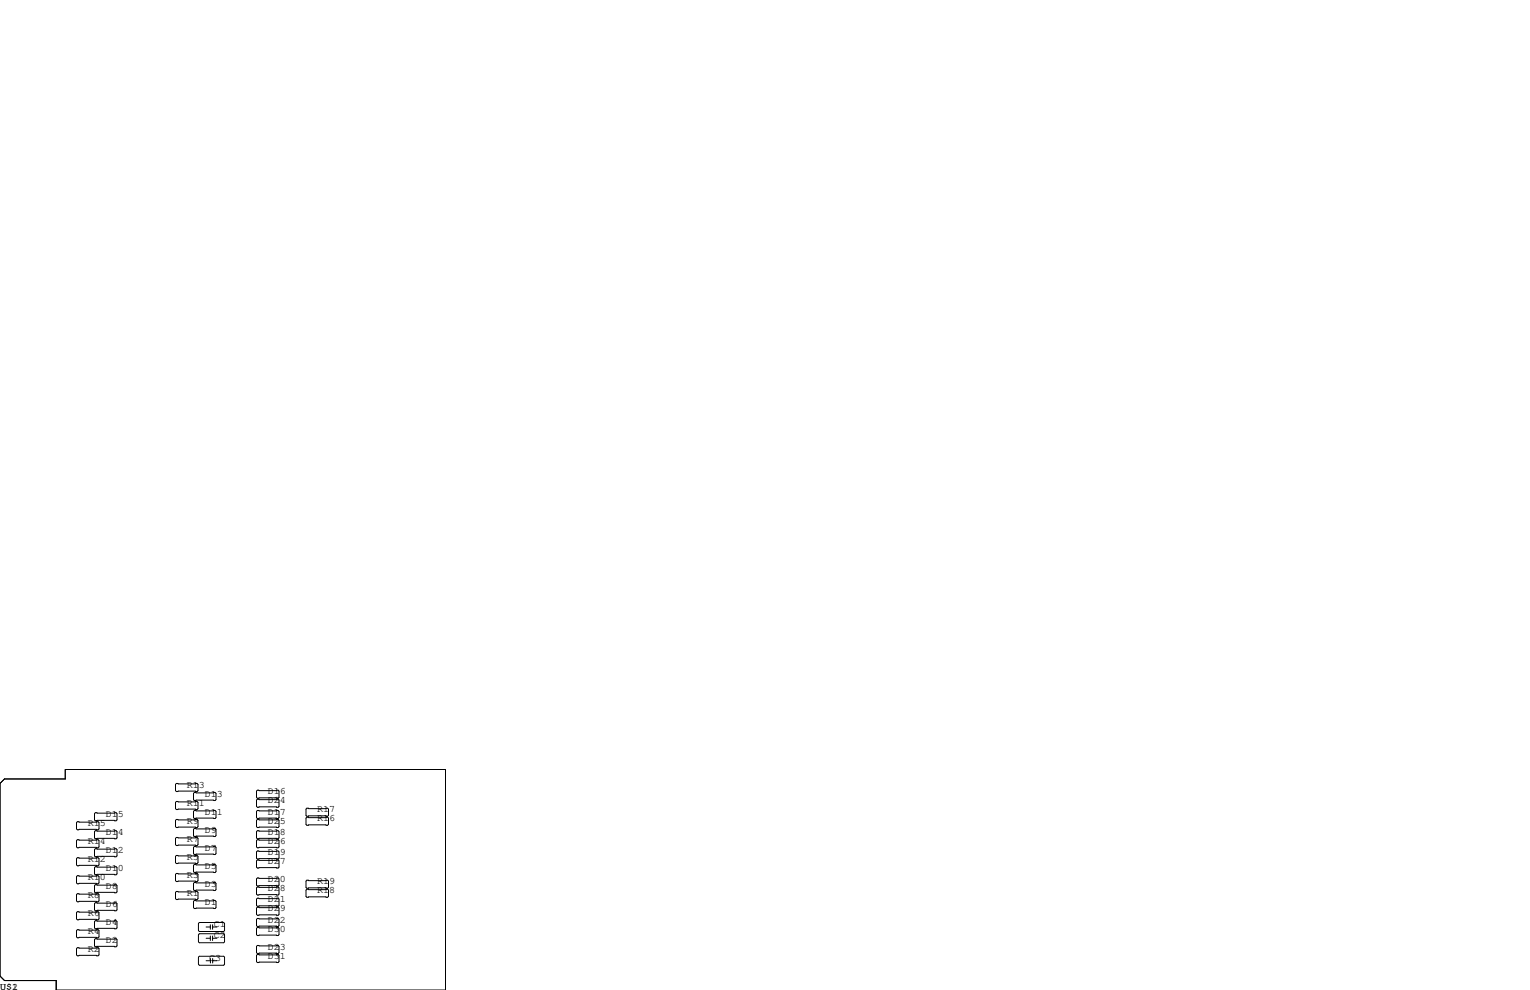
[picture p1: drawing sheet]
<svg xmlns="http://www.w3.org/2000/svg" width="432mm" height="279mm" viewBox="0 0 432 279" stroke-linecap="round" stroke-linejoin="round" font-family="sans-serif">
<g fill="none" stroke="#000" stroke-width=".28">
<path d="M0 221.1l1.3-1.3h17.1v-2.6h107.3v62.2h-109.8v-2.7h-14.6l-1.3-1.2zM21.8 231.9h5.9l.2 .3v1.7l-.2 .3h-5.9l-.2-.3v-1.7zM21.8 237h5.9l.2 .2v1.8l-.2 .3h-5.9l-.2-.3v-1.8zM26.9 229.4h5.9l.2 .2v1.8l-.2 .2h-5.9l-.2-.2v-1.8zM26.9 234.4h5.9l.2 .3v1.8l-.2 .2h-5.9l-.2-.2v-1.8zM26.9 239.5h5.9l.2 .3v1.8l-.2 .2h-5.9l-.2-.2v-1.8zM49.8 221.1h5.8l.3 .3v1.7l-.3 .3h-5.8l-.3-.3v-1.7zM49.8 226.2h5.8l.3 .2v1.8l-.3 .3h-5.8l-.3-.3v-1.8zM49.8 231.3h5.8l.3 .2v1.8l-.3 .3h-5.8l-.3-.3v-1.8zM49.8 236.3h5.8l.3 .3v1.8l-.3 .2h-5.8l-.3-.2v-1.8zM54.9 223.6h5.8l.3 .3v1.8l-.3 .2h-5.8l-.3-.2v-1.8zM54.9 228.7h5.8l.3 .3v1.8l-.3 .2h-5.8l-.3-.2v-1.8z"/>
<path d="M54.9 233.8h5.8l.3 .3v1.7l-.3 .3h-5.8l-.3-.3v-1.7zM54.9 238.9h5.8l.3 .2v1.8l-.3 .3h-5.8l-.3-.3v-1.8zM72.6 237h5.9l.2 .2v1.8l-.2 .3h-5.9l-.2-.3v-1.8zM72.6 234.4h5.9l.2 .3v1.8l-.2 .2h-5.9l-.2-.2v-1.8zM72.6 228.7h5.9l.2 .3v1.8l-.2 .2h-5.9l-.2-.2v-1.8zM72.6 231.3h5.9l.2 .2v1.8l-.2 .3h-5.9l-.2-.3v-1.8zM72.6 223h5.9l.2 .3v1.7l-.2 .3h-5.9l-.2-.3v-1.7zM72.6 225.6h5.9l.2 .2v1.8l-.2 .2h-5.9l-.2-.2v-1.8zM86.6 230.6h5.9l.2 .3v1.8l-.2 .2h-5.9l-.2-.2v-1.8zM86.6 228.1h5.9l.2 .2v1.8l-.2 .3h-5.9l-.2-.3v-1.8zM21.8 242.1h5.9l.2 .2v1.8l-.2 .2h-5.9l-.2-.2v-1.8zM21.8 247.1h5.9l.2 .3v1.8l-.2 .2h-5.9l-.2-.2v-1.8z"/>
<path d="M21.8 252.2h5.9l.2 .3v1.8l-.2 .2h-5.9l-.2-.2v-1.8zM21.8 257.3h5.9l.2 .3v1.7l-.2 .3h-5.9l-.2-.3v-1.7zM26.9 244.6h5.9l.2 .3v1.7l-.2 .3h-5.9l-.2-.3v-1.7zM26.9 249.7h5.9l.2 .2v1.8l-.2 .3h-5.9l-.2-.3v-1.8zM26.9 254.8h5.9l.2 .2v1.8l-.2 .2h-5.9l-.2-.2v-1.8zM26.9 259.8h5.9l.2 .3v1.8l-.2 .2h-5.9l-.2-.2v-1.8zM49.5 251.8l.3-.2h5.8l.3 .2v1.8l-.3 .3h-5.8l-.3-.3zM49.5 246.8l.3-.3h5.8l.3 .3v1.7l-.3 .3h-5.8l-.3-.3zM49.8 241.4h5.8l.3 .3v1.8l-.3 .2h-5.8l-.3-.2v-1.8zM54.6 254.4l.3-.3h5.8l.3 .3v1.8l-.3 .2h-5.8l-.3-.2zM54.6 249.3l.3-.3h5.8l.3 .3v1.8l-.3 .2h-5.8l-.3-.2zM54.9 244h5.8l.3 .2v1.8l-.3 .3h-5.8l-.3-.3v-1.8z"/>
<path d="M72.4 259.5l.2-.3h5.9l.2 .3v1.7l-.2 .3h-5.9l-.2-.3zM72.4 253.7l.2-.2h5.9l.2 .2v1.8l-.2 .3h-5.9l-.2-.3zM72.4 248l.2-.2h5.9l.2 .2v1.8l-.2 .3h-5.9l-.2-.3zM72.4 250.6l.2-.3h5.9l.2 .3v1.7l-.2 .3h-5.9l-.2-.3zM72.4 256.3l.2-.3h5.9l.2 .3v1.8l-.2 .2h-5.9l-.2-.2zM72.6 240.2h5.9l.2 .2v1.8l-.2 .2h-5.9l-.2-.2v-1.8zM72.6 242.7h5.9l.2 .3v1.7l-.2 .3h-5.9l-.2-.3v-1.7zM86.4 248.7l.2-.3h5.9l.2 .3v1.7l-.2 .3h-5.9l-.2-.3zM86.4 251.2l.2-.2h5.9l.2 .2v1.8l-.2 .2h-5.9l-.2-.2zM21.8 267.5h5.9l.2 .2v1.8l-.2 .2h-5.9l-.2-.2v-1.8zM21.8 262.4h5.9l.2 .2v1.8l-.2 .3h-5.9l-.2-.3v-1.8zM26.9 264.9h5.9l.2 .3v1.8l-.2 .2h-5.9l-.2-.2v-1.8z"/>
<path d="M56 270.1l.3-.2h6.8l.3 .2v2.1l-.3 .2h-6.8l-.3-.2zM56 260.6l.3-.3h6.8l.3 .3v2l-.3 .3h-6.8l-.3-.3zM56 263.8l.3-.3h6.8l.3 .3v2l-.3 .3h-6.8l-.3-.3zM58.2 271.1h1.2M58.2 261.6h1.2M58.2 264.8h1.2M59.4 261v1.3M59.4 264.2v1.2M59.4 270.5v1.3M60 261v1.3M60 264.2v1.2M60 261.6h1.2"/>
<path d="M60 264.8h1.2M60 271.1h1.2M60 270.5v1.3M72.4 267.1l.2-.3h5.9l.2 .3v1.8l-.2 .2h-5.9l-.2-.2zM72.4 269.6l.2-.2h5.9l.2 .2v1.8l-.2 .3h-5.9l-.2-.3zM72.4 262l.2-.3h5.9l.2 .3v1.8l-.2 .2h-5.9l-.2-.2z"/>
</g>
<g font-size="2.8">
<text x="52.7" y="227.3">R11</text>
<text x="52.7" y="222.2">R13</text>
<text x="57.8" y="224.8">D13</text>
<text x="75.6" y="224.2">D16</text>
<text x="75.6" y="226.7">D24</text>
<text x="24.8" y="233">R15</text>
<text x="29.8" y="230.5">D15</text>
<text x="52.7" y="232.4">R9</text>
<text x="57.8" y="229.9">D11</text>
<text x="75.6" y="229.9">D17</text>
<text x="75.6" y="232.4">D25</text>
<text x="89.5" y="231.8">R16</text>
<text x="89.5" y="229.2">R17</text>
<text x="24.8" y="238.1">R14</text>
<text x="29.8" y="235.6">D14</text>
<text x="52.7" y="237.5">R7</text>
<text x="57.8" y="234.9">D9</text>
<text x="75.6" y="235.6">D18</text>
<text x="75.6" y="238.1">D26</text>
<text x="24.8" y="243.2">R12</text>
<text x="29.8" y="245.7">D10</text>
<text x="29.8" y="240.7">D12</text>
<text x="52.7" y="242.6">R5</text>
<text x="57.8" y="245.1">D5</text>
<text x="57.8" y="240">D7</text>
<text x="75.6" y="241.3">D19</text>
<text x="75.6" y="243.8">D27</text>
<text x="24.8" y="248.3">R10</text>
<text x="29.8" y="250.8">D8</text>
<text x="52.7" y="247.6">R3</text>
<text x="57.8" y="250.2">D3</text>
<text x="75.6" y="248.9">D20</text>
<text x="75.6" y="251.5">D28</text>
<text x="89.5" y="249.6">R19</text>
<text x="24.8" y="253.4">R8</text>
<text x="29.8" y="255.9">D6</text>
<text x="52.7" y="252.7">R1</text>
<text x="57.8" y="255.3">D1</text>
<text x="75.6" y="254.6">D21</text>
<text x="75.6" y="257.2">D29</text>
<text x="89.5" y="252.1">R18</text>
<text x="24.8" y="263.5">R4</text>
<text x="24.8" y="258.4">R6</text>
<text x="29.8" y="261">D4</text>
<text x="60.3" y="261.6">C1</text>
<text x="75.6" y="260.3">D22</text>
<text x="75.6" y="262.9">D30</text>
<text x="24.8" y="268.6">R2</text>
<text x="29.8" y="266.1">D2</text>
<text x="60.3" y="264.8">C2</text>
<text x="75.6" y="268">D23</text>
<text x="59.1" y="271.1">C3</text>
<text x="75.6" y="270.5">D31</text>
<text x="0" y="279.4">U$1</text>
<text x="0" y="279.4">U$2</text>
</g>
</svg>
